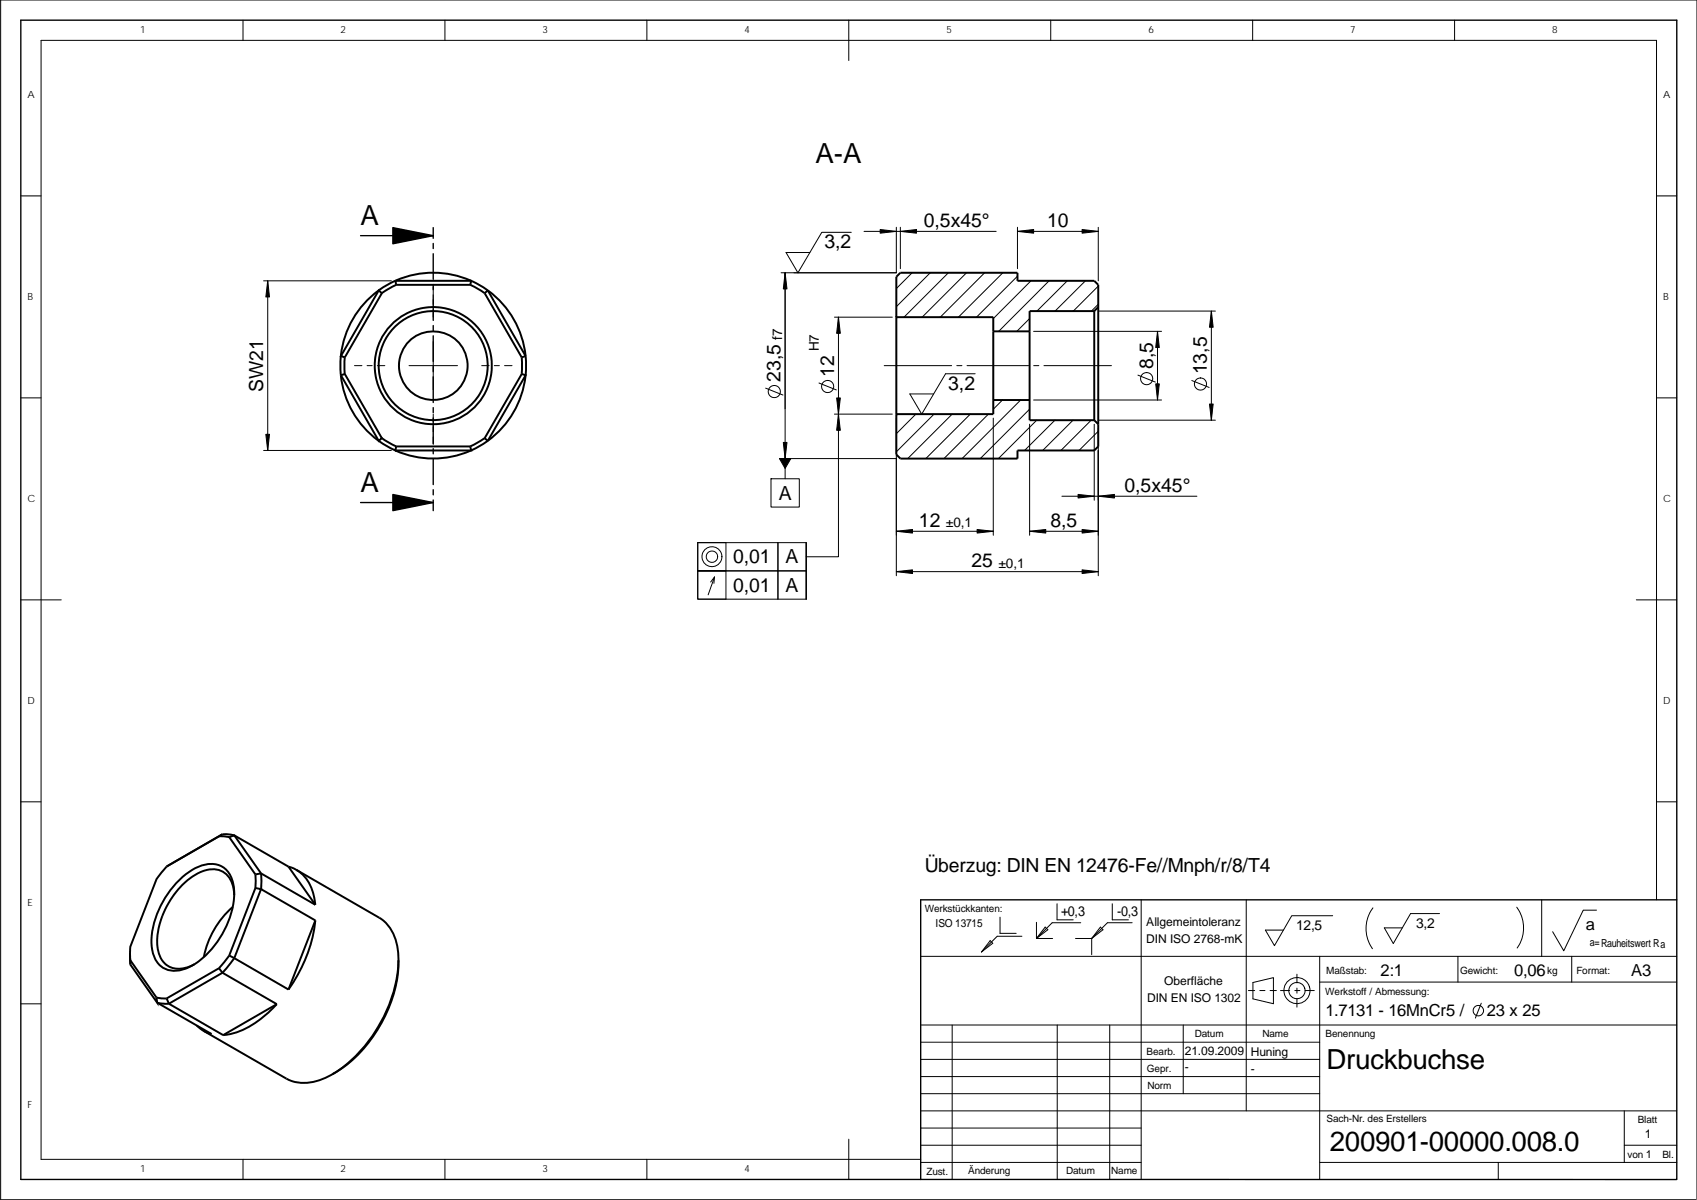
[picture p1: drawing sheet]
<svg xmlns="http://www.w3.org/2000/svg" width="420mm" height="297mm" viewBox="0 0 420 297" stroke-linecap="round" stroke-linejoin="round" font-family="sans-serif">
<g fill="none" stroke="#000" stroke-width=".25">
<path d="M60.2 5v5M110.2 5v5M160.2 5v5M210.2 5v10M260.1 5v5M310.1 5v5M360.1 5v5M5.2 48.5h5M210.8 57.5h-7.3l-5.9 10-3-5h5.9M213.9 57.3h32.7M221.9 56.3v11.2h-28.5M222.9 56.3v10.2"/>
<path d="M251.9 57.3h20M251.9 56.3v10.2M271.9 56.3v13.2M410.1 48.5h5.1M65.3 69.5h31.6M66.3 69.5v42M107.3 71v1.9M107.3 74.1v1.3M107.3 76.7v1.8M194.4 67.5v51M206.6 78.5h14.3M207.6 78.5v59.3h-8"/>
<path d="M225.8 67.5l-3.9 3.9M230.3 67.5l-8.4 8.4M234.8 67.5l-11 11M239.3 67.5l-11 11M243.8 67.5l-11 11M248.3 67.5l-11 11M251.9 68.4l-10.1 10.1M254.9 78.8l-3.2 3.2M255.3 69.5l-9.4 9.4M259.7 69.5l-12.4 12.5M264.3 69.5l-7.6 7.5M268.7 69.5l-7.5 7.5"/>
<path d="M271.9 77h29M271.9 75.3l-1.7 1.7M271.9 70.8l-6.2 6.2M299.9 77v27M5.2 98.5h5M87.8 90.5h1.8M90.9 90.5h1.2M93.4 90.5h1.9M101.3 90.5h12M107.3 84.5v12M119.3 90.5h1.8M122.4 90.5h1.2"/>
<path d="M124.9 90.5h1.9M189.6 96.1l4.3 1.7M202.8 94.8l4.3 1.7M218.9 90.5h16.7M236.9 90.5h1.3M239.4 90.5h15.3M241.4 92.5h-7.3l-5.9 10-2.9-5h5.9M248.2 99l-2.3 2.3M252.7 99l-14.5 14.5M255.9 82h31.7M255.9 99h31.7M255.9 90.5h1.3"/>
<path d="M258.5 90.5h16.7M281.7 92.9l4.3 1.7M286.6 82v17M295.1 94.2l4.3 1.7M410.1 98.5h5.1M65.3 111.5h31.6M107.3 102.5v1.9M107.3 105.6v1.3M107.3 108.2v1.8M190.9 118.5h7v7h-7zM193.4 113.5h28.5M206.6 102.5h14.3"/>
<path d="M221.9 103.5v39M222.3 102.5l-.4 .4M226.7 102.5l-4.8 4.9M231.3 102.5l-9.4 9.3M235.7 102.5l-11 11M240.2 102.5l-11 11M244.7 102.5l-11 11M245.9 103.5v29M251.9 113.3l-.2 .2M254.9 105v27.5M254.9 101.3l-12.2 12.2M256.7 104l-9.5 9.5"/>
<path d="M261.2 104l-7.5 7.5M265.7 104l-7.5 7.5M270.2 104l-7.5 7.5M270.9 105v18.8M271.9 106.7l-4.7 4.8M271.9 106v36.5M271.9 104h29M172.8 134.3h26.8v14h-26.8v-7M172.8 134.3v7h26.8h-26.8M172.8 134.3v7h6.9M179.7 134.3v14h-6.9v-7M192.6 134.3v14"/>
<path d="M221.9 131.5h24M254.9 131.5h17M262.9 122.8h33.4M5.2 148.5h10M176.9 142.8l-1.6 4.4M176.9 142.8l-1 1.3M176.9 142.8l-.1 1.6M221.9 141.5h50M405.1 148.5h10.1M5.2 198.5h5M410.1 198.5h5.1M228 236.7h187.2"/>
<path d="M245.2 232.8l.6 .7-2.8 2.1zM247.6 227v4h4M253 231.8h-6.1l-3.9 3.8M256.6 232.3h4M256.6 228.3v4M258.8 229.5l.6 .6-2.8 2.2zM261.7 223.7v4h4M267.6 228.4h-7.1l-3.9 3.9M270.3 232.3v4M272.4 229.5l.7 .6-2.8 2.2zM275.4 223.7v4h4M280.3 228.4h-6.1l-3.9 3.9h-4"/>
<path d="M282.5 222.7v69.3M308.6 222.7v52.3M326.7 236.7v55.3M330 226.7h-10.2l-4.3 7.4-2.2-3.9h4.5M339.9 224.7a8.6 8.6 0 0 0-.1 10.1M356.4 226.1h-7.2l-4.2 7.5-2.3-3.9h4.5M361 236.7v6.4M375.5 224.6a8.6 8.6 0 0 1 .1 10.1M381.7 222.7v14M389.1 236.7v6.4M395.3 225.3h-3.3l-4.8 10.1-2.8-4.8M410.1 222.7v-212.7h-399.9v277h217.8"/>
<path d="M5.2 248.5h5M228 253.7h187.2M228 258h98.7M235.7 253.7v38.3M261.8 253.7v38.3M274.8 253.7v38.3M293 253.7v17M309.1 245.2h1.6M310.2 243.2l5.1-1.2v6.5l-5.1-1.3zM311.9 245.2h1.3M314.5 245.2h1.5M317 245.2h2.3"/>
<path d="M320.6 245.2h1.2M321.1 241.2v2.1M321.1 244.6v1.3M321.1 247.1v2.2M323.1 245.2h2.3M326.7 243.1h88.5M366.7 248.3l-1.4 3.7M228 279.2h54.5M228 262.2h98.7M228 266.5h98.7M228 270.7h98.7M402.2 275v12.7"/>
<path d="M415.2 275h-187.2M60.2 287v5M110.2 287v5M160.2 287v5M210.2 282v10M228 287.7h54.5M228 283.5h54.5M326.7 287.7h88.5M371 287.7v4.3M402.2 283.5h13M420.1 296.9v-296.9h-419.9v297h419.7"/>
<circle cx="191.7" cy="96.9" r="1.51"/>
<circle cx="204.9" cy="95.7" r="1.5"/>
<circle cx="283.9" cy="93.7" r="1.5"/>
<circle cx="297.2" cy="95.1" r="1.5"/>
<circle cx="176.3" cy="137.8" r="2.47"/>
<circle cx="176.3" cy="137.8" r="1.41"/>
<circle cx="321.1" cy="245.2" r="3.2"/>
<circle cx="321.1" cy="245.2" r="2.01"/>
<circle cx="366" cy="250.2" r="1.29"/>
</g>
<g fill="none" stroke="#000" stroke-width=".34">
<path d="M5.2 5h410v287h-410zM89.3 58.3h18M107.3 56.3v2.7M107.3 60.3v1.2M107.3 62.8v6.4M107.3 70.4v1.3M107.3 73v6.3M107.3 80.6v1.3M107.3 83.1v6.4M107.3 90.7v1.3M107.3 93.3v6.3M107.3 100.9v1.3"/>
<path d="M107.3 103.4v6.4M107.3 111.1v1.2M107.3 113.6v6.4M89.3 124.4h18M107.3 121.2v1.3M107.3 123.8v2.6M415.2 222.7h-187.2v69.3"/>
</g>
<g fill="none" stroke="#000" stroke-width=".49">
<path d="M94.5 72.6l-9.1 15.9M97.9 69.5a22.9 22.9 0 0 1 18.7 0M97.9 69.5h18.8M97.9 69.5l.2 1M97.9 69.5a23 23 0 0 0-13.5 23.4M98.1 70.5h18.3M98.1 70.5l-3.6 2.1-.7-.7-9.4 16.2 1 .4M116.4 70.5l.3-1 2.3 1.2 1.7 1.2M116.4 70.5l3.6 2.1M120.8 71.9a23.1 23.1 0 0 1 9.3 16.2M120.8 71.9l9.3 16.2M120.8 71.9l-.8 .7 9.2 15.9"/>
<path d="M270.9 77v27M270.9 77h-16v5M271.9 76l-1 1M271.9 76v29M271.9 76v-5.5l-1-1h-19v-2h-29l-1 1v10M84.4 92.9a23 23 0 0 0 13.5 18.6l.2-1M85.4 88.4v4.2M85.4 92.6l9.1 15.9-.7 .6-9.4-16.2M85.4 92.6l-1 .3M129.2 88.5l-.1 4.1M130.1 88.1v4.8M130.1 92.9a23 23 0 0 1-9.4 16.2"/>
<path d="M130.1 88.1l-.9 .4M245.9 82v-3.5h-24v24M245.9 82v17M245.9 99v3.5h-24M245.9 99h9M245.9 82h9M254.9 82v17M254.9 99v5h16M94.5 108.5l3.6 2M98.1 110.5h18.3M120 108.5l.8 .6M120 108.5l-3.6 2"/>
<path d="M120 108.5l9.2-15.9 .9 .3-9.3 16.2M120.8 109.1a23.1 23.1 0 0 1-22.9 2.4h18.8l-.3-1M221.9 102.5v10l1 1h29v-2h19l1-1v-5.5M270.9 104l1 1M41.3 214.5l-2.6 3.1-6.4 16.7v3.4M44 218.2a12.4 12.4 0 0 1 8.8-4.3 5.7 5.7 0 0 1 5.1 5.5 21.8 21.8 0 0 1-8.5 18.4 9.5 9.5 0 0 1-7.6 2.4 6.1 6.1 0 0 1-4.2-5.9 21.9 21.9 0 0 1 6.4-16.1zM54.2 207l2.6 .2M54.2 207l-12.9 7.5M55.1 206.5l2.9 .3 13.4 7.7M55.1 206.5l-13.8 8M55.1 206.5l-.9 .5M56.8 207.2l6.4 9.3"/>
<path d="M56.8 207.2l1.2-.4 6.6 9.4M63.2 216.5v3.3M63.2 219.8l-6.4 16.7M63.2 219.8l1.4 .3-6.6 17.1M64.6 216.2l13.5 7.8M64.6 216.2l-1.4 .3M64.6 216.2v3.9l13.5 7.7M71.4 214.5l6.7 9.5M71.4 214.5a9.3 9.3 0 0 1 6.5 8.4l.2 1.1M73.4 215.3l20.5 11.9a10.7 10.7 0 0 1 4.7 8.9 35 35 0 0 1-9.4 24.1 24.7 24.7 0 0 1-10.9 7.4 9.6 9.6 0 0 1-7.4-.6l-20.5-11.8M32.2 236.1l.1 2.7M32.3 237.7l6.4 9.2"/>
<path d="M32.3 238.8l6.6 9.4-.2-1.3M32.3 237.7v1.1M54.2 239.7l-12.9 7.4M54.2 239.7l.9 1.1-13.3 7.7M56.8 236.5l-2.6 3.2M56.8 236.5l1.2 .7M57.6 224.5a22.2 22.2 0 0 0-7.1 12.4M58 221.6a6.2 6.2 0 0 0-3.9-6.3 8.8 8.8 0 0 0-7.3 2.3 20.8 20.8 0 0 0-7.8 16.5 5.5 5.5 0 0 0 4.6 5.7l2.2-.2 2.3-.9M58 237.2l-2.9 3.6 13.4 7.8M58 237.2l13.4 7.7M78.1 227.8a36 36 0 0 1-6.7 17.1M78.1 227.8l-6.7 17.1"/>
<path d="M98.6 237.7a34.3 34.3 0 0 1-12.2 25.5l-4 2.7M38.7 246.9l2.6 .2M41.3 247.1l.5 1.4M41.8 248.5l-2.9-.3 13.5 7.7-2.3-.9-1.4-1.1M41.8 248.5l13.5 7.7M68.5 248.6a22.9 22.9 0 0 1-12.3 7.5l-.9 .1M68.5 248.6l-13.2 7.6"/>
<circle cx="107.3" cy="90.5" r="13.5"/>
<circle cx="107.3" cy="90.5" r="14.5"/>
<circle cx="107.3" cy="90.5" r="8.5"/>
</g>
<g fill="#000" stroke="#000" stroke-width=".25">
<path d="M217.9 56.8l4 .5-4 .4z" fill-rule="evenodd"/>
<path d="M222.9 57.3l4-.5v.9z" fill-rule="evenodd"/>
<path d="M251.9 57.3l4-.5v.9z" fill-rule="evenodd"/>
<path d="M267.9 56.8l4 .5-4 .4z" fill-rule="evenodd"/>
<path d="M66.3 69.5l.4 4h-.9z" fill-rule="evenodd"/>
<path d="M194.4 67.5l.4 4h-.9z" fill-rule="evenodd"/>
<path d="M207.6 78.5l.5 4h-1z" fill-rule="evenodd"/>
<path d="M299.9 77l.5 4h-.9z" fill-rule="evenodd"/>
<path d="M286.6 82l.4 4h-.9z" fill-rule="evenodd"/>
<path d="M286.1 95h.9l-.4 4z" fill-rule="evenodd"/>
<path d="M65.8 107.5h.9l-.4 4z" fill-rule="evenodd"/>
<path d="M193 113.5h2.8l-1.4 2.5z" fill-rule="evenodd"/>
<path d="M193.9 109.5h.9l-.4 4z" fill-rule="evenodd"/>
<path d="M207.1 98.5h1l-.5 4z" fill-rule="evenodd"/>
<path d="M207.6 102.5l.5 4h-1z" fill-rule="evenodd"/>
<path d="M299.5 100h.9l-.5 4z" fill-rule="evenodd"/>
<path d="M221.9 131.5l4-.4v.9z" fill-rule="evenodd"/>
<path d="M241.9 131.1l4 .4-4 .5z" fill-rule="evenodd"/>
<path d="M254.9 131.5l4-.4v.9z" fill-rule="evenodd"/>
<path d="M266.9 122.4l4 .4-4 .5z" fill-rule="evenodd"/>
<path d="M271.9 122.8l4-.4v.9z" fill-rule="evenodd"/>
<path d="M267.9 131.1l4 .4-4 .5z" fill-rule="evenodd"/>
<path d="M221.9 141.5l4-.4v.9z" fill-rule="evenodd"/>
<path d="M267.9 141.1l4 .4-4 .5z" fill-rule="evenodd"/>
</g>
<path d="M97.3 56.3l10 2-10 2zM97.3 122.4l10 2-10 2z" fill="#000" stroke="#000" stroke-width=".34"/>
<g font-size="6.9">
<text x="201.9" y="40.3">A-A</text>
<text x="89.3" y="55.7">A</text>
<text x="89.3" y="121.7">A</text>
<text x="328.4" y="264.6">Druckbuchse</text>
<text x="329.2" y="285">200901-00000.008.0</text>
</g>
<g font-size="4.8">
<text x="228.7" y="56.2">0,5x45°</text>
<text x="259.2" y="56.2">10</text>
<text x="204.1" y="61.5">3,2</text>
<text x="193.3" y="94.5" transform="rotate(-90 193.3 94.5)">23,5</text>
<text x="206.5" y="93.3" transform="rotate(-90 206.5 93.3)">12</text>
<text x="285.5" y="91.3" transform="rotate(-90 285.5 91.3)">8,5</text>
<text x="298.8" y="92.6" transform="rotate(-90 298.8 92.6)">13,5</text>
<text x="65.2" y="97" transform="rotate(-90 65.2 97)">SW21</text>
<text x="234.8" y="96.5">3,2</text>
<text x="192.8" y="123.7">A</text>
<text x="278.4" y="121.8">0,5x45°</text>
<text x="227.5" y="130.5">12</text>
<text x="260.1" y="130.5">8,5</text>
<text x="181.5" y="139.5">0,01</text>
<text x="194.5" y="139.5">A</text>
<text x="240.5" y="140.5">25</text>
<text x="181.5" y="146.5">0,01</text>
<text x="194.5" y="146.5">A</text>
<text x="228.9" y="215.9">Überzug: DIN EN 12476-Fe//Mnph/r/8/T4</text>
</g>
<g font-size="4.1">
<text x="392.6" y="230.1">a</text>
<text x="341.8" y="241.7">2:1</text>
<text x="374.9" y="241.7">0,06</text>
<text x="403.8" y="241.7">A3</text>
<text x="328.2" y="251.6">1.7131 - 16MnCr5 /</text>
<text x="368.1" y="251.6">23 x 25</text>
</g>
<g font-size="3.4">
<text x="262.7" y="226.7">+0,3</text>
<text x="276.6" y="226.7">-0,3</text>
<text x="320.9" y="230.3">12,5</text>
<text x="350.6" y="229.7">3,2</text>
</g>
<g font-size="3.3">
<text x="193.6" y="84.2" transform="rotate(-90 193.6 84.2)">f7</text>
<text x="202.8" y="87" transform="rotate(-90 202.8 87)">H7</text>
<text x="234.2" y="130.5">±0,1</text>
<text x="247.2" y="140.5">±0,1</text>
</g>
<g font-size="3">
<text x="283.8" y="229.1">Allgemeintoleranz</text>
<text x="283.8" y="233.3">DIN ISO 2768-mK</text>
<text x="288.3" y="243.8">Oberfläche</text>
<text x="284" y="248">DIN EN ISO 1302</text>
<text x="293.4" y="261.1">21.09.2009</text>
<text x="309.7" y="261.3">Huning</text>
<text x="293.4" y="265.2">-</text>
<text x="309.7" y="265.6">-</text>
<text x="407.2" y="281.8">1</text>
</g>
<g font-size="2.7">
<text x="231.6" y="229.5">ISO 13715</text>
<text x="393.6" y="234.3">a=Rauheitswert Ra</text>
</g>
<g font-size="2.5">
<text x="34.7" y="8.2">1</text>
<text x="84.3" y="8.2">2</text>
<text x="134.3" y="8.2">3</text>
<text x="184.3" y="8.2">4</text>
<text x="234.3" y="8.2">5</text>
<text x="284.3" y="8.2">6</text>
<text x="334.3" y="8.2">7</text>
<text x="384.3" y="8.2">8</text>
<text x="6.8" y="24.2">A</text>
<text x="411.8" y="24.2">A</text>
<text x="6.8" y="74.2">B</text>
<text x="411.8" y="74.2">B</text>
<text x="6.8" y="124.2">C</text>
<text x="411.8" y="124.2">C</text>
<text x="6.8" y="174.2">D</text>
<text x="411.8" y="174.2">D</text>
<text x="6.8" y="224.2">E</text>
<text x="228.9" y="225.7">Werkstückkanten:</text>
<text x="328.4" y="241.1">Maßstab:</text>
<text x="361.5" y="241.2">Gewicht:</text>
<text x="383.1" y="241.2">kg</text>
<text x="390.3" y="241.1">Format:</text>
<text x="328.1" y="246.4">Werkstoff / Abmessung:</text>
<text x="295.8" y="256.8">Datum</text>
<text x="312.6" y="256.7">Name</text>
<text x="328.2" y="256.8">Benennung</text>
<text x="283.9" y="261.1">Bearb.</text>
<text x="284" y="265.2">Gepr.</text>
<text x="284.1" y="269.5">Norm</text>
<text x="6.8" y="274.2">F</text>
<text x="328.4" y="277.8">Sach-Nr. des Erstellers</text>
<text x="405.5" y="278">Blatt</text>
<text x="402.9" y="286.6">von 1</text>
<text x="411.6" y="286.6">Bl.</text>
<text x="34.7" y="290.2">1</text>
<text x="84.3" y="290.2">2</text>
<text x="134.3" y="290.2">3</text>
<text x="184.3" y="290.2">4</text>
<text x="229.4" y="290.8">Zust.</text>
<text x="239.7" y="290.6">Änderung</text>
<text x="264" y="290.6">Datum</text>
<text x="275.1" y="290.7">Name</text>
</g>
</svg>
